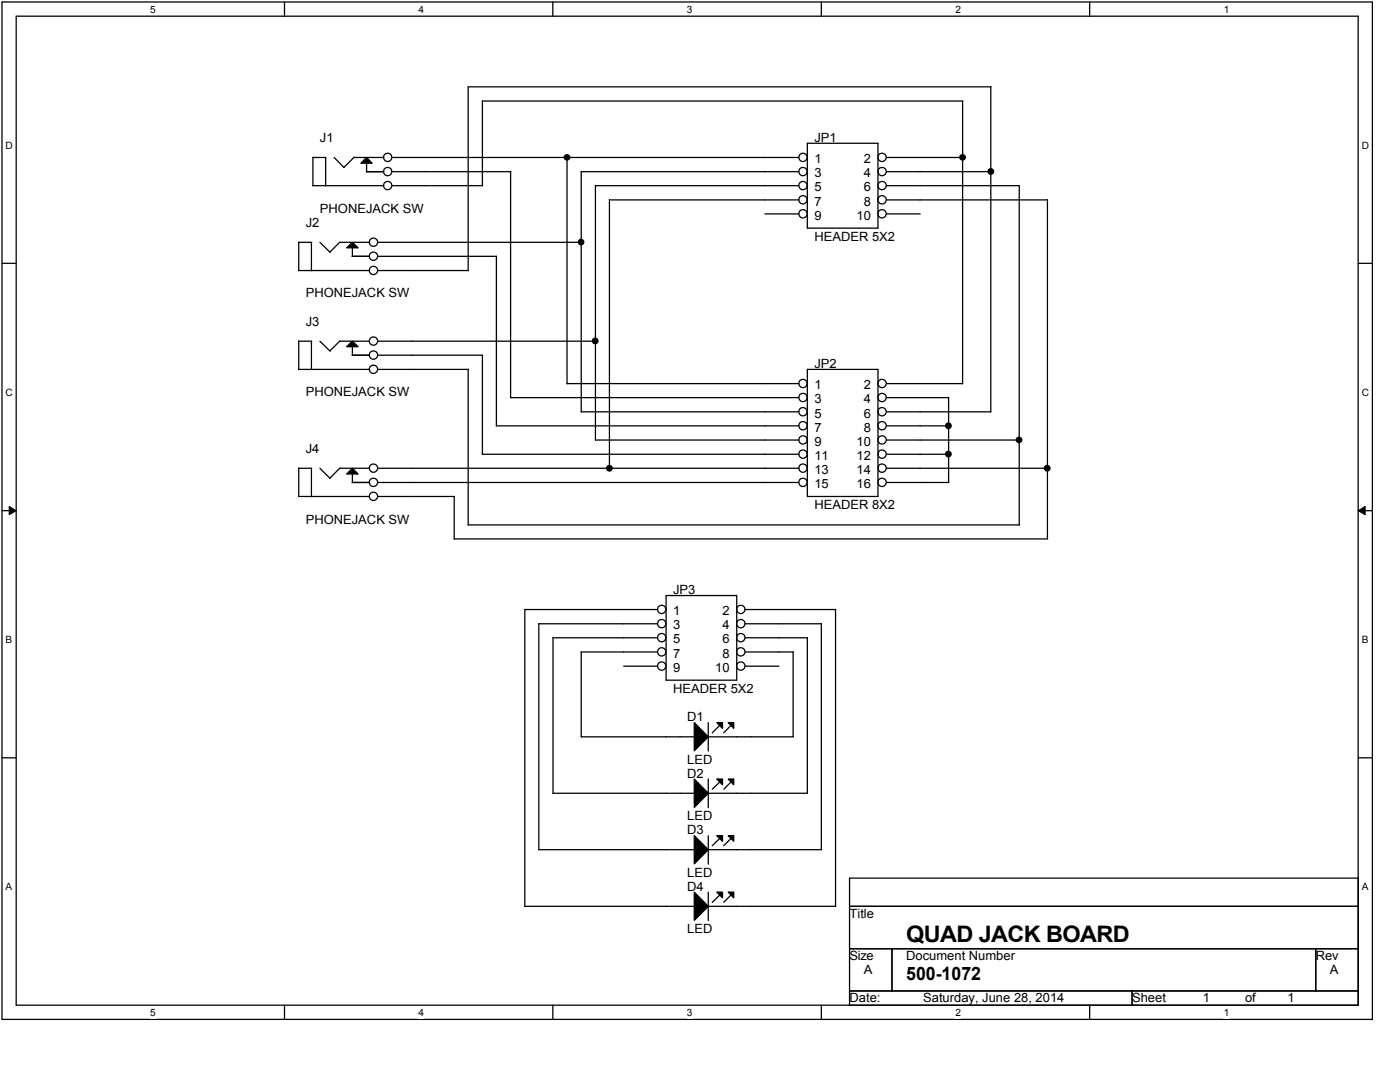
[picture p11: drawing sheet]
<svg xmlns="http://www.w3.org/2000/svg" width="279mm" height="216mm" viewBox="0 0 279 216" stroke-linecap="round" stroke-linejoin="round" font-family="sans-serif">
<path d="M.4 .4h273.5v203h-273.5zM3.2 3.2h267.9v197.4h-267.9z" fill="none" stroke="#000" stroke-width=".25"/>
<g fill="#fff">
<path d="M30 .7h1.1v2.3h-1.1z"/>
<path d="M30 200.9h1.1v2.3h-1.1z"/>
</g>
<path d="M56.8 .4v2.8M56.8 200.6v2.8" fill="none" stroke="#000" stroke-width=".25"/>
<g fill="#fff">
<path d="M83.5 .7h1.1v2.3h-1.1z"/>
<path d="M83.5 200.9h1.1v2.3h-1.1z"/>
</g>
<path d="M110.3 .4v2.8M110.3 200.6v2.8" fill="none" stroke="#000" stroke-width=".25"/>
<g fill="#fff">
<path d="M137.1 .7h1.1v2.3h-1.1z"/>
<path d="M137.1 200.9h1.1v2.3h-1.1z"/>
</g>
<path d="M163.9 .4v2.8M163.9 200.6v2.8" fill="none" stroke="#000" stroke-width=".25"/>
<g fill="#fff">
<path d="M190.7 .7h1.1v2.3h-1.1z"/>
<path d="M190.7 200.9h1.1v2.3h-1.1z"/>
</g>
<path d="M217.5 .4v2.8M217.5 200.6v2.8" fill="none" stroke="#000" stroke-width=".25"/>
<g fill="#fff">
<path d="M244.2 .7h1.1v2.3h-1.1z"/>
<path d="M244.2 200.9h1.1v2.3h-1.1z"/>
<path d="M1.1 27.9h1.5v2.2h-1.5z"/>
<path d="M271.8 27.9h1.4v2.2h-1.4z"/>
<path d="M1.1 77.2h1.5v2.2h-1.5z"/>
<path d="M271.8 77.2h1.4v2.2h-1.4z"/>
</g>
<path d="M.4 52.5h2.8M271.1 52.5h2.8" fill="none" stroke="#000" stroke-width=".25"/>
<g fill="#fff">
<path d="M1.1 126.5h1.3v2.3h-1.3z"/>
<path d="M271.8 126.5h1.3v2.3h-1.3z"/>
</g>
<path d="M.4 101.9h2.8M271.1 101.9h2.8" fill="none" stroke="#000" stroke-width=".25"/>
<path d="M1.8 101.1l1.4 .8-1.4 .8zM271.1 101.9l1.3-.8v1.6z" fill="#000"/>
<path d="M1.8 101.1l1.4 .8-1.4 .8zM271.1 101.9l1.3-.8v1.6z" fill="none" stroke="#000" stroke-width=".2"/>
<g fill="#fff">
<path d="M1.1 175.9h1.3v2.2h-1.3z"/>
<path d="M271.8 175.9h1.3v2.2h-1.3z"/>
</g>
<g fill="none" stroke="#000" stroke-width=".25">
<path d="M93.4 17.3v36.7M93.4 17.3h104.4M197.7 17.3v64.9M62.4 37.1h14.2M62.5 31.4h2.5v5.7M62.5 31.4v5.7M66.7 31.4l2 2.1M70.6 31.4h6M70.7 31.4l-2.1 2M72 32.6l1.2-1.2 1.1 1.2zM73.1 34.3h3.5M73.2 32.6v1.7"/>
<path d="M78.2 31.4h81.2M78.2 34.3h23.7M96.3 20.1v17h-18.1M96.3 20.2h95.8M101.9 34.3v45.1M113.2 31.4v45.2M116 34.3h43.4M116 34.2v48M118.8 37.1h40.6M118.8 37v50.8M159.4 39.9h-37.8v53.5M161.1 28.6h14.1v16.9h-14.1z"/>
<path d="M176.9 31.4h15.2M176.9 37.1h26.5v67.7M176.9 34.3h20.8M176.9 39.9h32.1v67.6M192.1 20.2v56.4M59.6 54h14.2M59.6 48.4h2.6M59.6 48.3v5.7M62.2 48.4v5.6M63.8 48.4l2.1 1.9M67.8 48.4h6M67.8 48.3l-2 2"/>
<path d="M69.2 49.5l1.1-1.1 1.2 1.1zM70.3 51.1h3.5M70.3 49.5v1.7M75.4 48.4h40.6M75.4 54h18.1M75.4 51.1h23.7v33.9M152.7 42.7h6.7M176.9 42.7h6.7M59.6 73.7h14.2M59.6 68v5.7M59.6 68.1h2.6M62.2 68.1v5.7"/>
<path d="M67.8 68.1h6M67.8 68l-1.9 2.1-2.1-2M69.2 69.2l1.1-1.1 1.2 1.1zM70.3 70.9h3.5M70.3 69.2v1.7M75.4 68.1h43.5M75.4 73.7h18.1M75.4 70.9h20.9v19.8M93.4 73.7v31.1M101.9 79.3h57.5M113.2 76.5h46.2M161.1 73.7h14.1v25.4h-14.1z"/>
<path d="M176.9 76.5h15.2M176.9 79.3h12.4M189.3 79.3v17M59.6 99.1h14.2M59.6 93.4v5.7M59.6 93.4h2.6M62.2 93.4v5.7M67.8 93.4h6M67.8 93.4l-1.9 2.1-2.1-2.1M69.2 94.6l1.1-1.2 1.2 1.2zM70.3 96.3h3.5M70.3 94.6v1.7"/>
<path d="M75.4 99.1h15.3M75.4 93.4h84M75.4 96.3h84M90.6 99.1v8.5M96.3 90.6h63.1M99.1 85h60.3M116 82.2h43.4M118.8 87.8h40.6M176.9 82.2h20.8M176.9 85h12.4M176.9 87.8h26.5M176.9 90.6h12.4"/>
<path d="M176.9 93.4h32.1M176.9 96.3h12.5M90.6 107.5h118.5M93.4 104.7h110.1M132.9 118.8h14.1v16.9h-14.1zM104.7 121.6h26.5M104.7 121.6v59.3M107.5 124.5h23.7M107.5 124.5v45.1M110.3 127.3h20.9M110.4 127.3v31h28.2M116 130.1h15.2"/>
<path d="M116 130.1v17M124.5 132.9h6.7M148.7 130.1h9.6v16.9h-16.9M148.7 121.6h18.1M148.7 124.5h15.2M148.7 127.3h12.4M148.7 132.9h6.7M161.1 127.2v31.1M163.9 124.4v45.1M166.8 121.6v59.2M.4 151.2h2.8M116 147h22.6"/>
<path d="M138.6 144.2l2.8 2.8-2.8 2.8zM138.6 155.4l2.8 2.9-2.8 2.8zM141.4 144.2v5.7M141.4 155.4v5.8M141.4 158.3h19.8M143 144.2h1.2v1.1zM143 155.4h1.2v1.2zM143.6 144.7l-1.4 1.5M143.6 156l-1.4 1.5M145.3 144.2h1.1v1.1zM145.3 155.4h1.1v1.2zM145.9 144.7l-1.5 1.5"/>
<path d="M145.9 156l-1.5 1.5M271.1 151.2h2.8M107.5 169.5h31.1M138.6 166.8l2.8 2.7-2.8 2.9zM138.6 178l2.8 2.8-2.8 2.8zM141.4 166.8v5.6M141.4 178v5.7M141.4 169.5h22.6M143 166.8h1.2v1.1zM143 178h1.2v1.2zM143.6 167.3l-1.4 1.4M143.6 178.6l-1.4 1.4"/>
<path d="M145.3 166.8h1.1v1.1zM145.3 178h1.1v1.2zM145.9 167.3l-1.5 1.4M145.9 178.6l-1.5 1.4M169.5 175.2h101.6v25.4h-101.6zM104.7 180.8h33.9M141.4 180.8h25.4M169.5 180.8h101.6M169.5 189.3h101.6M169.5 197.7h101.6M178 189.3v8.4M225.9 197.7v2.9"/>
<path d="M262.6 189.3v8.4"/>
<circle cx="77.4" cy="37" r=".83"/>
<circle cx="77.4" cy="31.4" r=".83"/>
<circle cx="77.4" cy="34.2" r=".83"/>
<circle cx="113.2" cy="31.4" r=".55"/>
<circle cx="160.2" cy="39.9" r=".83"/>
<circle cx="160.2" cy="37" r=".83"/>
<circle cx="160.2" cy="31.4" r=".83"/>
<circle cx="160.2" cy="34.2" r=".83"/>
<circle cx="176" cy="39.9" r=".83"/>
<circle cx="176" cy="37" r=".83"/>
<circle cx="176" cy="31.4" r=".83"/>
<circle cx="176" cy="34.2" r=".83"/>
<circle cx="192.1" cy="31.4" r=".55"/>
<circle cx="197.7" cy="34.2" r=".56"/>
<circle cx="74.5" cy="51.1" r=".83"/>
<circle cx="74.5" cy="54" r=".83"/>
<circle cx="74.5" cy="48.3" r=".83"/>
<circle cx="116" cy="48.3" r=".55"/>
<circle cx="160.2" cy="42.7" r=".83"/>
<circle cx="176" cy="42.7" r=".83"/>
<circle cx="74.5" cy="70.8" r=".83"/>
<circle cx="74.5" cy="73.7" r=".83"/>
<circle cx="74.5" cy="68.1" r=".83"/>
<circle cx="118.8" cy="68" r=".56"/>
<circle cx="160.2" cy="79.3" r=".83"/>
<circle cx="160.2" cy="76.5" r=".83"/>
<circle cx="176" cy="79.3" r=".83"/>
<circle cx="176" cy="76.5" r=".83"/>
<circle cx="74.5" cy="99" r=".83"/>
<circle cx="74.5" cy="96.2" r=".83"/>
<circle cx="74.5" cy="93.4" r=".83"/>
<circle cx="121.6" cy="93.4" r=".56"/>
<circle cx="160.2" cy="96.2" r=".83"/>
<circle cx="160.2" cy="90.6" r=".83"/>
<circle cx="160.2" cy="82.1" r=".83"/>
<circle cx="160.2" cy="93.4" r=".83"/>
<circle cx="160.2" cy="84.9" r=".83"/>
<circle cx="160.2" cy="87.8" r=".83"/>
<circle cx="176" cy="90.6" r=".83"/>
<circle cx="176" cy="96.2" r=".83"/>
<circle cx="176" cy="82.1" r=".83"/>
<circle cx="176" cy="93.4" r=".83"/>
<circle cx="176" cy="84.9" r=".83"/>
<circle cx="176" cy="87.8" r=".83"/>
<circle cx="189.3" cy="90.6" r=".56"/>
<circle cx="189.3" cy="85" r=".56"/>
<circle cx="203.4" cy="87.8" r=".55"/>
<circle cx="209" cy="93.4" r=".56"/>
<circle cx="132.1" cy="127.2" r=".83"/>
<circle cx="132.1" cy="121.6" r=".83"/>
<circle cx="132.1" cy="124.4" r=".83"/>
<circle cx="132.1" cy="130.1" r=".83"/>
<circle cx="132.1" cy="132.9" r=".83"/>
<circle cx="147.8" cy="127.2" r=".83"/>
<circle cx="147.8" cy="121.6" r=".83"/>
<circle cx="147.8" cy="124.4" r=".83"/>
<circle cx="147.8" cy="130.1" r=".83"/>
<circle cx="147.8" cy="132.9" r=".83"/>
</g>
<g fill="#000">
<path d="M72 32.6l1.2-1.2 1.1 1.2zM69.2 49.5l1.1-1.1 1.2 1.1zM69.2 69.2l1.1-1.1 1.2 1.1zM69.2 94.6l1.1-1.2 1.2 1.2zM138.6 144.2l2.8 2.8-2.8 2.8zM138.6 155.4l2.8 2.9-2.8 2.8zM143 144.2h1.2v1.1zM143 155.4h1.2v1.2zM145.3 144.2h1.1v1.1zM145.3 155.4h1.1v1.2zM138.6 166.8l2.8 2.7-2.8 2.9zM138.6 178l2.8 2.8-2.8 2.8z"/>
<path d="M143 166.8h1.2v1.1zM143 178h1.2v1.2zM145.3 166.8h1.1v1.1zM145.3 178h1.1v1.2z"/>
<circle cx="113.2" cy="31.4" r=".55"/>
<circle cx="192.1" cy="31.4" r=".55"/>
<circle cx="197.7" cy="34.2" r=".56"/>
<circle cx="116" cy="48.3" r=".55"/>
<circle cx="118.8" cy="68" r=".56"/>
<circle cx="121.6" cy="93.4" r=".56"/>
<circle cx="189.3" cy="90.6" r=".56"/>
<circle cx="189.3" cy="85" r=".56"/>
<circle cx="203.4" cy="87.8" r=".55"/>
<circle cx="209" cy="93.4" r=".56"/>
</g>
<text font-size="4.5" x="180.8" y="187.9">QUAD JACK BOARD</text>
<text font-size="3.7" x="180.8" y="195.5">500-1072</text>
<g font-size="2.5">
<text x="63.8" y="28.3">J1</text>
<text x="162.5" y="28.3">JP1</text>
<text x="162.5" y="32.6">1</text>
<text x="162.5" y="35.4">3</text>
<text x="172.4" y="32.6">2</text>
<text x="172.4" y="35.4">4</text>
<text x="162.5" y="38.2">5</text>
<text x="162.5" y="41">7</text>
<text x="172.4" y="38.2">6</text>
<text x="172.4" y="41">8</text>
<text x="61" y="45.3">J2</text>
<text x="63.8" y="42.4">PHONEJACK SW</text>
<text x="162.5" y="43.8">9</text>
<text x="170.9" y="43.8">10</text>
<text x="162.5" y="48.1">HEADER 5X2</text>
<text x="61" y="59.4">PHONEJACK SW</text>
<text x="61" y="65">J3</text>
<text x="162.5" y="73.5">JP2</text>
<text x="162.5" y="77.7">1</text>
<text x="172.4" y="77.7">2</text>
<text x="61" y="79.1">PHONEJACK SW</text>
<text x="162.5" y="80.5">3</text>
<text x="162.5" y="83.3">5</text>
<text x="172.4" y="80.5">4</text>
<text x="172.4" y="83.3">6</text>
<text x="162.5" y="86.1">7</text>
<text x="162.5" y="88.9">9</text>
<text x="170.9" y="88.9">10</text>
<text x="172.4" y="86.1">8</text>
<text x="61" y="90.4">J4</text>
<text x="162.5" y="91.8">11</text>
<text x="162.5" y="94.6">13</text>
<text x="170.9" y="91.8">12</text>
<text x="170.9" y="94.6">14</text>
<text x="162.5" y="101.6">HEADER 8X2</text>
<text x="162.5" y="97.4">15</text>
<text x="170.9" y="97.4">16</text>
<text x="61" y="104.5">PHONEJACK SW</text>
<text x="134.3" y="118.6">JP3</text>
<text x="134.3" y="122.8">1</text>
<text x="134.3" y="125.6">3</text>
<text x="144.2" y="122.8">2</text>
<text x="144.2" y="125.6">4</text>
<text x="134.3" y="128.4">5</text>
<text x="134.3" y="131.2">7</text>
<text x="144.2" y="128.4">6</text>
<text x="144.2" y="131.2">8</text>
<text x="134.3" y="134.1">9</text>
<text x="142.7" y="134.1">10</text>
<text x="134.3" y="138.3">HEADER 5X2</text>
<text x="137.2" y="143.9">D1</text>
<text x="137.2" y="152.4">LED</text>
<text x="137.2" y="155.2">D2</text>
<text x="137.2" y="163.7">LED</text>
<text x="137.2" y="166.5">D3</text>
<text x="137.2" y="175">LED</text>
<text x="137.2" y="177.8">D4</text>
<text x="169.5" y="183.1">Title</text>
<text x="137.2" y="186.2">LED</text>
<text x="169.5" y="191.6">Size</text>
<text x="180.8" y="191.6">Document Number</text>
<text x="262.6" y="191.6">Rev</text>
<text x="172.4" y="194.4">A</text>
<text x="265.4" y="194.4">A</text>
<text x="169.5" y="200">Date:</text>
<text x="184.2" y="200">Saturday, June 28, 2014</text>
<text x="225.9" y="200">Sheet</text>
<text x="240" y="200">1</text>
<text x="248.5" y="200">of</text>
<text x="257" y="200">1</text>
</g>
<g font-size="2">
<text x="30" y="2.6">5</text>
<text x="83.5" y="2.6">4</text>
<text x="137.1" y="2.6">3</text>
<text x="190.7" y="2.6">2</text>
<text x="244.2" y="2.6">1</text>
<text x="1.1" y="29.7">D</text>
<text x="271.8" y="29.7">D</text>
<text x="1.1" y="79">C</text>
<text x="271.8" y="79">C</text>
<text x="1.1" y="128.4">B</text>
<text x="271.8" y="128.4">B</text>
<text x="1.1" y="177.7">A</text>
<text x="271.8" y="177.7">A</text>
<text x="30" y="202.7">5</text>
<text x="83.5" y="202.7">4</text>
<text x="137.1" y="202.7">3</text>
<text x="190.7" y="202.7">2</text>
<text x="244.2" y="202.7">1</text>
</g>
</svg>
